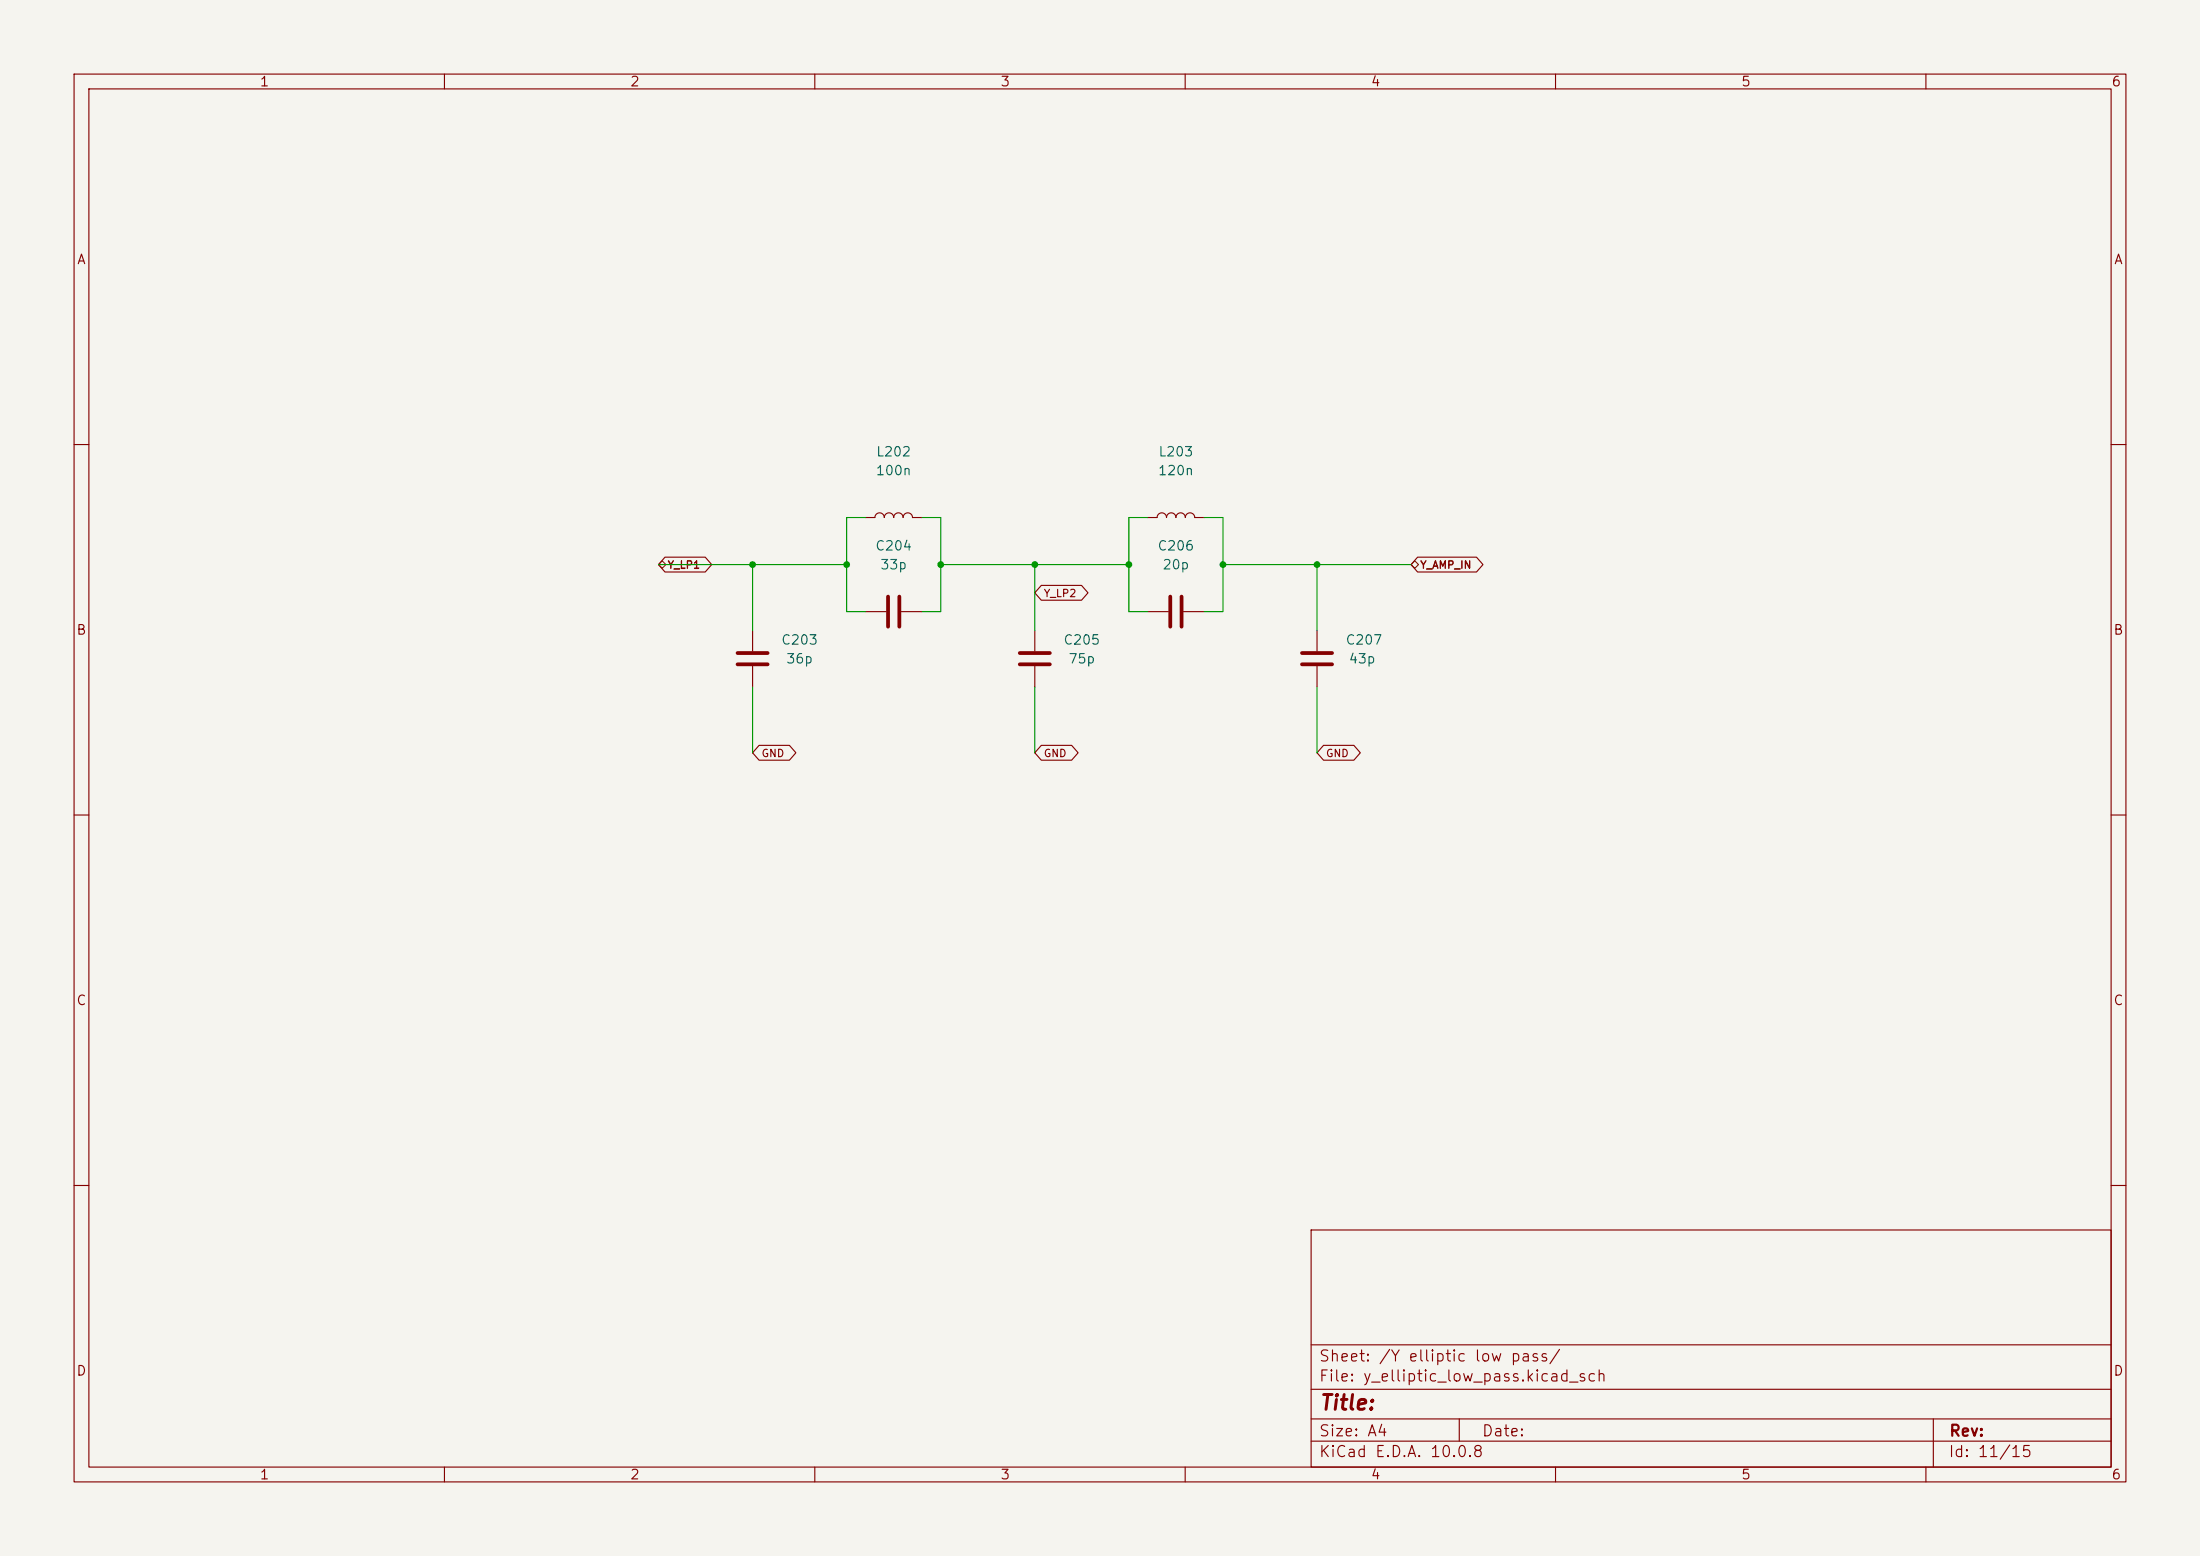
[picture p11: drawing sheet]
<svg xmlns="http://www.w3.org/2000/svg" width="297mm" height="210mm" viewBox="0 0 297 210" stroke-linecap="round" stroke-linejoin="round" font-family="sans-serif">
<path d="M0 0h297v210h-297z" fill="#f5f4ef" stroke="#f5f4ef" stroke-width=".14"/>
<g fill="none" stroke="#840000" stroke-width=".15">
<path d="M10 10h277v190h-277zM12 12h273v186h-273zM60 10v2M110 10v2M160 10v2M210 10v2M260 10v2M10 60h2M89.8 75.2h5.4l.9 1-.9 1h-5.4l-.9-1zM116.8 69.9h1.3a.64 .64 0 0 1 .6-.7 .64 .64 0 0 1 .7 .7 .64 .64 0 0 1 .6-.7 .64 .64 0 0 1 .6 .7 .64 .64 0 0 1 .7-.7 .64 .64 0 0 1 .6 .7 .64 .64 0 0 1 .7-.7 .64 .64 0 0 1 .6 .7h1.3M140.6 79h5.4l.9 1-.9 1h-5.4l-.9-1zM154.9 69.9h1.3a.64 .64 0 0 1 .6-.7 .64 .64 0 0 1 .7 .7 .64 .64 0 0 1 .6-.7 .64 .64 0 0 1 .6 .7 .64 .64 0 0 1 .7-.7 .64 .64 0 0 1 .6 .7 .64 .64 0 0 1 .7-.7 .64 .64 0 0 1 .6 .7h1.3"/>
<path d="M191.4 75.2h7.9l.9 1-.9 1h-7.9l-.9-1zM285 60h2M101.6 85.1v2.8M101.6 89.9v2.8M116.8 82.6h2.8M121.7 82.6h2.8M139.7 85.1v2.8M139.7 89.9v2.8M154.9 82.6h2.8M159.8 82.6h2.8M177.8 85.1v2.8M177.8 89.9v2.8"/>
<path d="M10 110h2M102.5 100.6h4.1l.8 1-.8 1h-4.1l-.9-1zM140.6 100.6h4.1l.8 1-.8 1h-4.1l-.9-1zM178.7 100.6h4.1l.8 1-.8 1h-4.1l-.9-1zM285 110h2M10 160h2M177 166h108v32h-108zM285 160h2M60 198v2M110 198v2M160 198v2M177 194.5h108"/>
<path d="M177 191.5h108M177 187.5h108M177 181.5h108M197 191.5v3M210 198v2M260 198v2M261 191.5v6.5"/>
</g>
<path d="M99.6 89.7h4M99.6 88.1h4M119.9 80.5v4.1M121.4 80.5v4.1M137.7 89.7h4M137.7 88.1h4M158 80.5v4.1M159.5 80.5v4.1M175.8 89.7h4M175.8 88.1h4" fill="none" stroke="#840000" stroke-width=".51"/>
<path d="M88.9 76.2l.5-.5 .5 .5-.5 .5zM190.5 76.2l.5-.5 .5 .5-.5 .5z" fill="none" stroke="#725600" stroke-width=".15"/>
<g fill="none" stroke="#009600" stroke-width=".15">
<path d="M88.9 76.2h25.4M101.6 76.2v8.9M116.8 69.9h-2.5v12.7h2.5M124.5 69.9h2.5v12.7h-2.5M127 76.2h25.4M139.7 76.2v8.9M154.9 69.9h-2.5v12.7h2.5M162.6 69.9h2.5v12.7h-2.5M165.1 76.2h25.4M177.8 76.2v8.9M101.6 92.7v8.9M139.7 92.7v8.9"/>
<path d="M177.8 92.7v8.9"/>
</g>
<g fill="#009600">
<circle cx="114.3" cy="76.2" r=".46"/>
<circle cx="152.4" cy="76.2" r=".46"/>
<circle cx="177.8" cy="76.2" r=".46"/>
<circle cx="165.1" cy="76.2" r=".46"/>
<circle cx="101.6" cy="76.2" r=".46"/>
<circle cx="139.7" cy="76.2" r=".46"/>
<circle cx="127" cy="76.2" r=".46"/>
</g>
<text font-size="2" fill="#840000" x="178" y="190.8">Title:</text>
<g font-size="1.5" fill="#840000">
<text x="178" y="184.1">Sheet: /Y elliptic low pass/</text>
<text x="178" y="186.8">File: y_elliptic_low_pass.kicad_sch</text>
<text x="178" y="197">KiCad E.D.A. 10.0.8</text>
<text x="178" y="194.2">Size: A4</text>
<text x="200" y="194.2">Date:</text>
<text x="263" y="197">Id: 11/15</text>
<text x="263" y="194.2">Rev:</text>
</g>
<g font-size="1.3" fill="#840000">
<text x="35" y="12">1</text>
<text x="85" y="12">2</text>
<text x="135" y="12">3</text>
<text x="185" y="12">4</text>
<text x="235" y="12">5</text>
<text x="285" y="12">6</text>
<text x="10.3" y="36">A</text>
<text x="285.3" y="36">A</text>
<text x="10.2" y="86">B</text>
<text x="285.2" y="86">B</text>
<text x="10.2" y="136">C</text>
<text x="285.2" y="136">C</text>
<text x="10.2" y="186">D</text>
<text x="285.2" y="186">D</text>
<text x="35" y="200">1</text>
<text x="85" y="200">2</text>
<text x="135" y="200">3</text>
<text x="185" y="200">4</text>
<text x="235" y="200">5</text>
<text x="285" y="200">6</text>
</g>
<g font-size="1.3" fill="#006464">
<text x="118.1" y="64.5">100n</text>
<text x="118.2" y="61.9">L202</text>
<text x="156.2" y="64.5">120n</text>
<text x="156.3" y="61.9">L203</text>
<text x="118.1" y="74.6">C204</text>
<text x="118.7" y="77.2">33p</text>
<text x="156.2" y="74.6">C206</text>
<text x="156.8" y="77.2">20p</text>
<text x="105.4" y="87.3">C203</text>
<text x="106" y="89.9">36p</text>
<text x="143.5" y="87.3">C205</text>
<text x="144.1" y="89.9">75p</text>
<text x="181.6" y="87.3">C207</text>
<text x="182" y="89.9">43p</text>
</g>
<text font-size="1" fill="#725600" x="90.1" y="77">Y_LP1</text>
<g font-size="1" fill="#840000">
<text x="191.6" y="77">Y_AMP_IN</text>
<text x="140.8" y="80.8">Y_LP2</text>
<text x="102.7" y="102.4">GND</text>
<text x="140.8" y="102.4">GND</text>
<text x="178.9" y="102.4">GND</text>
</g>
</svg>
